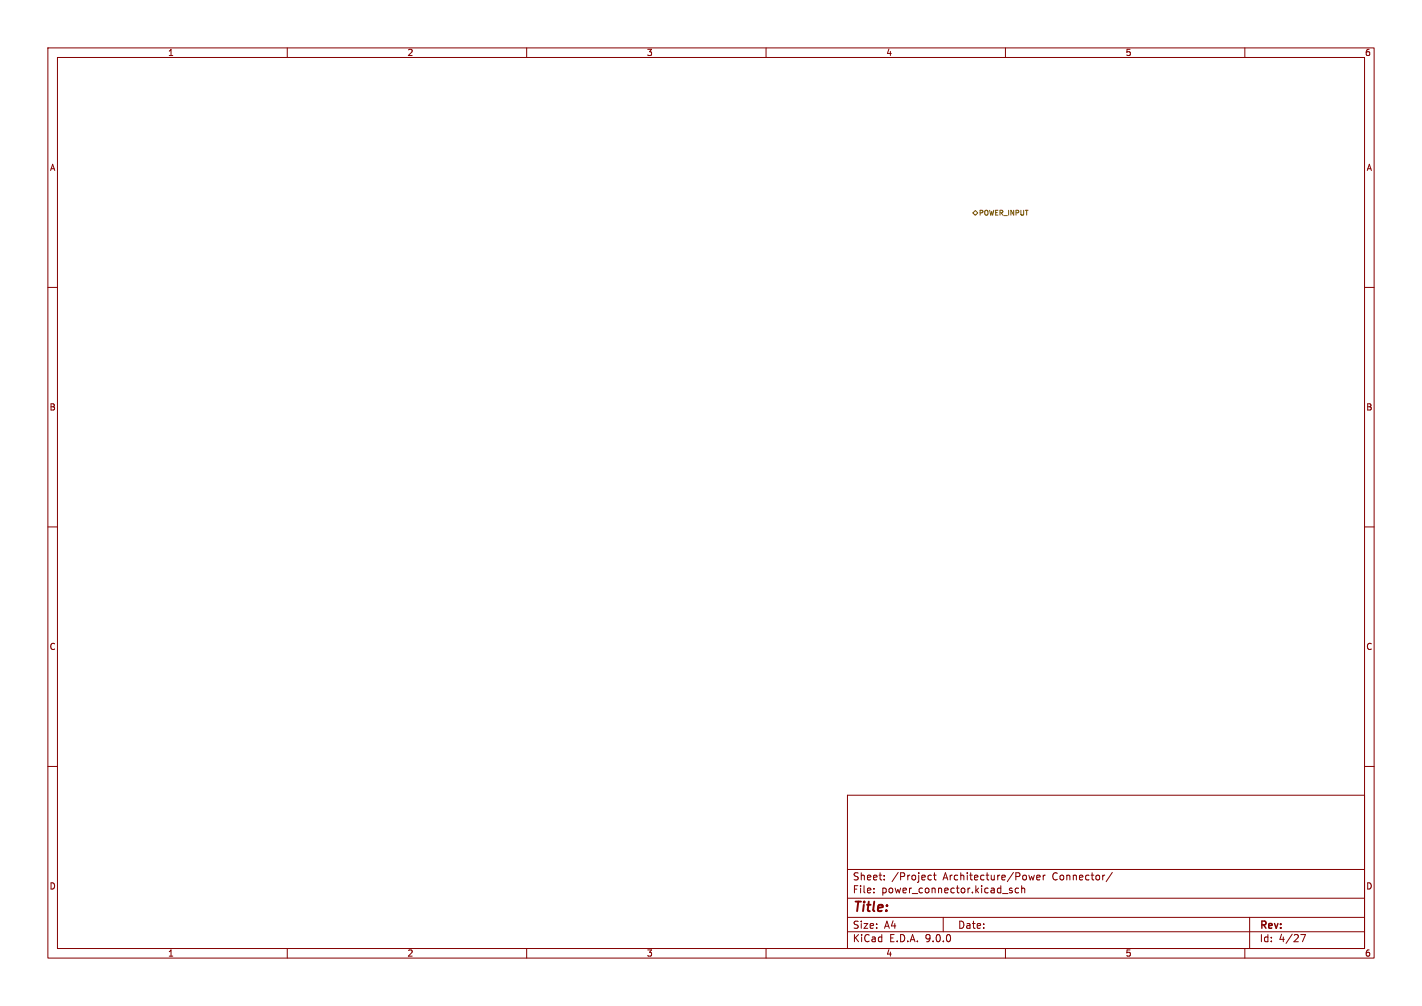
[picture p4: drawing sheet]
<svg xmlns="http://www.w3.org/2000/svg" width="297mm" height="210mm" viewBox="0 0 297 210" stroke-linecap="round" stroke-linejoin="round" font-family="sans-serif">
<g fill="none" stroke="#840000" stroke-width=".21">
<path d="M10 10h277v190h-277zM12 12h273v186h-273zM60 10v2M110 10v2M160 10v2M210 10v2M260 10v2M10 60h2M285 60h2M10 110h2M285 110h2M10 160h2"/>
<path d="M177 166h108v32h-108zM285 160h2M60 198v2M110 198v2M160 198v2M177 194.5h108M177 191.5h108M177 187.5h108M177 181.5h108M182.5 186.3v.1M182.5 185.5v.1M184.7 183.6v.1"/>
<path d="M184.7 182.8v.1M194 183.6h.5M194 182.8h.5M195 182.7h.5M195.2 182.2v1.3l.3 .2M197 191.5v3M210 198v2M211.4 185.5l-.4-.1-.2 .2 .1 .2 .5 .2v.3h-.6M212.7 185.5l-.4-.1-.3 .3 .2 .6h.5M213.4 185.5l.2-.1 .4 .1v.9M213.4 184.9v1.5M216 182.7l-.3 1-.2-.7-.3 .7"/>
<path d="M216.5 183.2l.7-.1v-.3l-.5-.1-.2 .2 .1 .7h.6M217.9 182.7v1M218.3 182.7l-.4 .3M232.3 182.1l-1.3 2M260 198v2M261 191.5v6.5M271.7 195.1h1l-.7 1.5"/>
</g>
<path d="M203.2 44.5l.5-.6 .5 .6-.5 .5z" fill="none" stroke="#725600" stroke-width=".21"/>
<text font-size="2.8" fill="#840000" x="178" y="190.9">Title:</text>
<g font-size="2.1" fill="#840000">
<text x="178" y="184">Sheet:</text>
<text x="186.2" y="184">/Project</text>
<text x="197" y="184">Architecture/Power</text>
<text x="220" y="184">Connector/</text>
<text x="178" y="186.7">File:</text>
<text x="184.1" y="186.7">power_connector.kicad_sch</text>
<text x="178" y="196.9">KiCad</text>
<text x="178" y="194.1">Size:</text>
<text x="184.7" y="194.1">A4</text>
<text x="185.7" y="196.9">E.D.A.</text>
<text x="193.3" y="196.9">9.0.0</text>
<text x="200" y="194.1">Date:</text>
<text x="263" y="194.3">Rev:</text>
<text x="263" y="196.9">Id:</text>
<text x="267.1" y="196.9">4/27</text>
</g>
<g font-size="1.8" fill="#840000">
<text x="35" y="11.9">1</text>
<text x="85" y="11.9">2</text>
<text x="135" y="11.9">3</text>
<text x="185" y="11.9">4</text>
<text x="235" y="11.9">5</text>
<text x="285" y="11.9">6</text>
<text x="10.3" y="35.9">A</text>
<text x="285.3" y="35.9">A</text>
<text x="10.3" y="85.9">B</text>
<text x="285.3" y="85.9">B</text>
<text x="10.3" y="135.9">C</text>
<text x="285.3" y="135.9">C</text>
<text x="10.3" y="185.9">D</text>
<text x="285.3" y="185.9">D</text>
<text x="35" y="199.9">1</text>
<text x="85" y="199.9">2</text>
<text x="135" y="199.9">3</text>
<text x="185" y="199.9">4</text>
<text x="235" y="199.9">5</text>
<text x="285" y="199.9">6</text>
</g>
<text font-size="1.4" fill="#725600" x="204.4" y="45.2">POWER_INPUT</text>
</svg>
